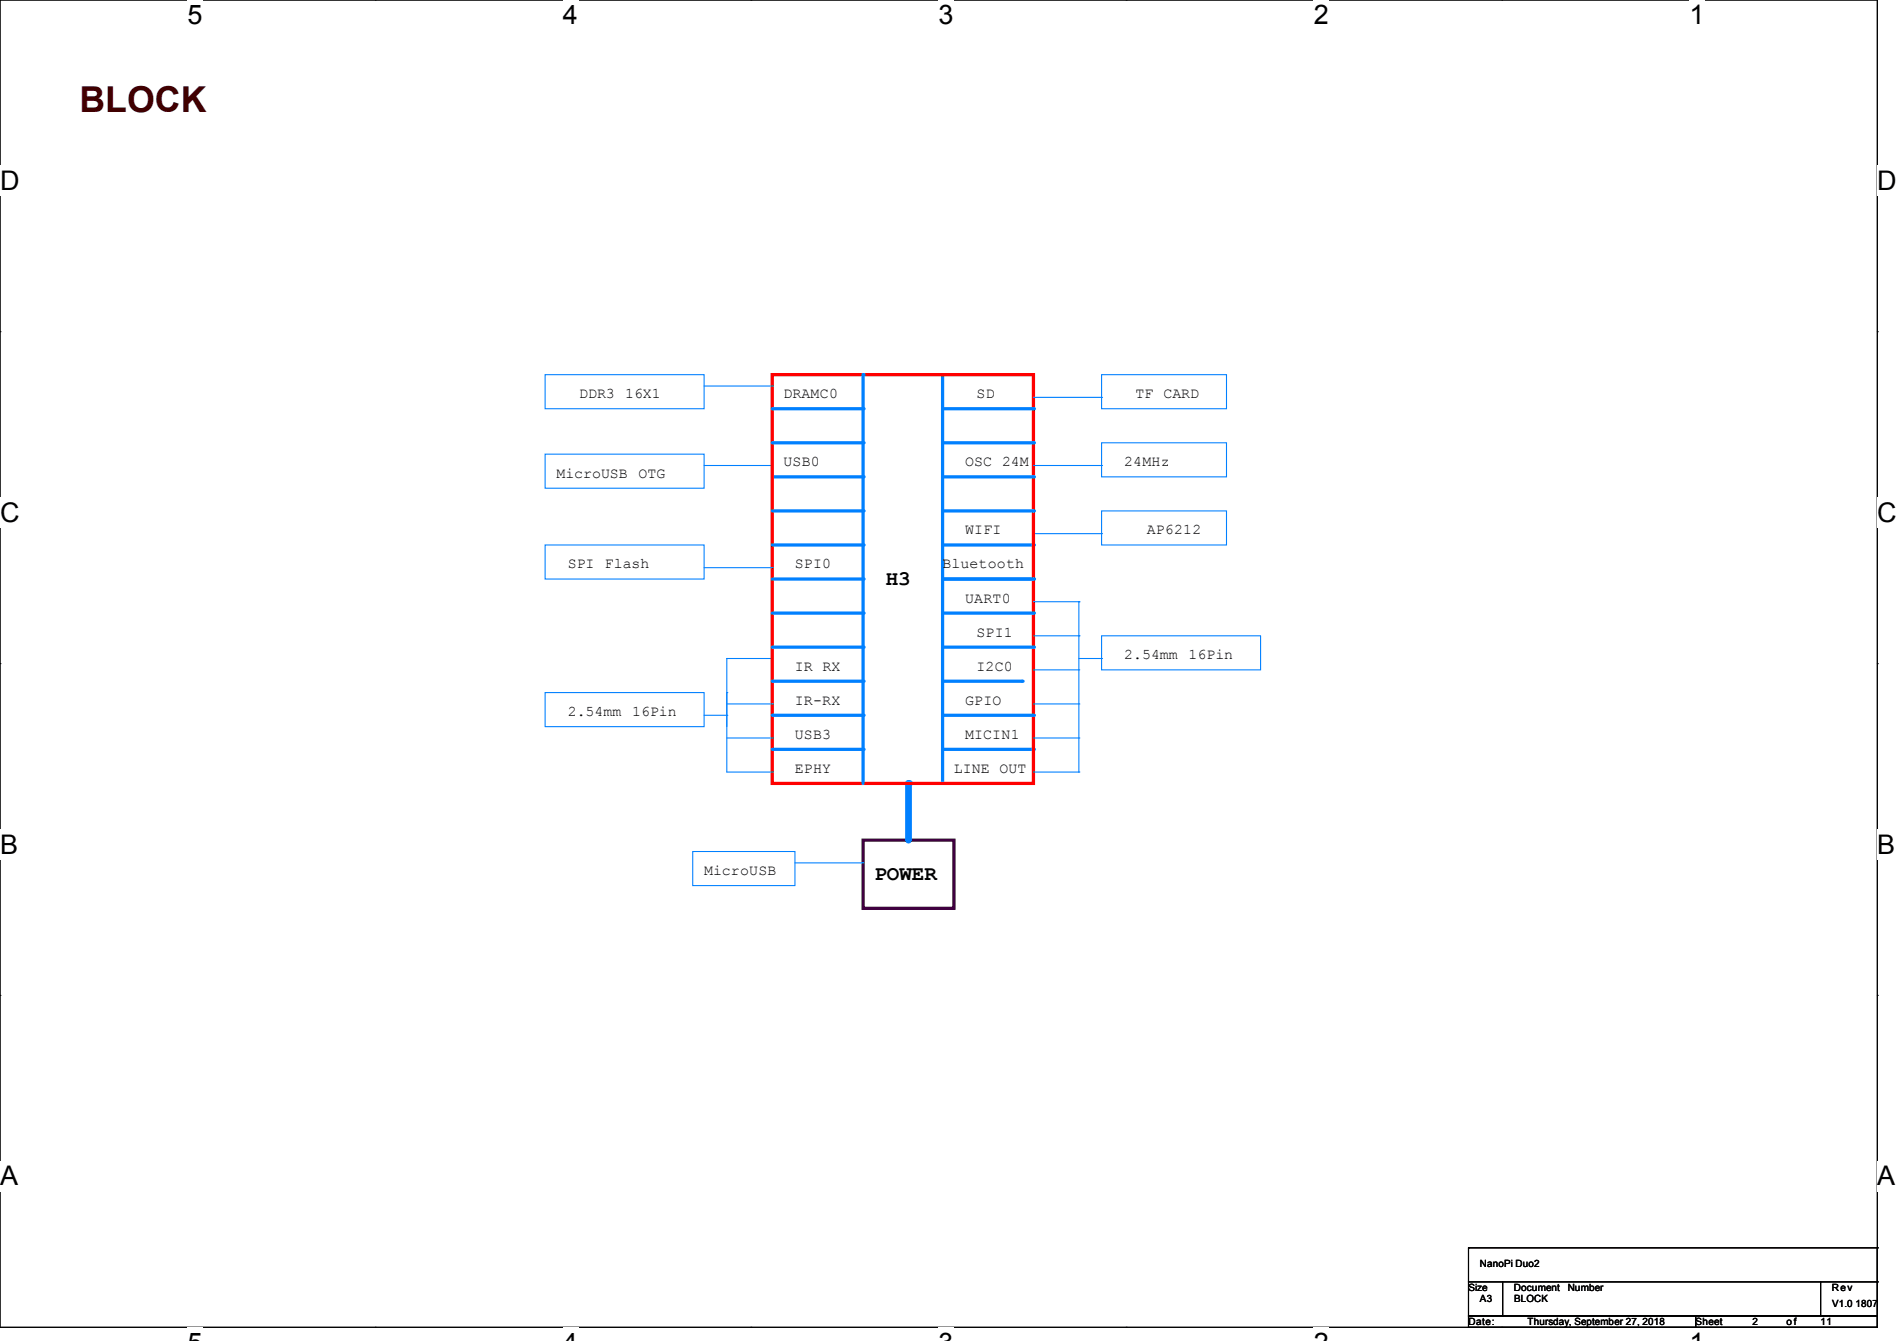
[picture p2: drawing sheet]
<svg xmlns="http://www.w3.org/2000/svg" width="297mm" height="210mm" viewBox="0 0 297 210" stroke-linecap="round" stroke-linejoin="round" font-family="sans-serif">
<path d="M0 0h293.9v207.9h-293.9z" fill="none" stroke="#000" stroke-width=".17"/>
<g fill="#fff">
<path d="M29.4 0h2.3v4.7h-2.3z"/>
<path d="M29.4 207.9h2.3v2.1h-2.3z"/>
</g>
<path d="M58.8 0h.1M58.8 207.9h.1" fill="none" stroke="#000" stroke-width=".17"/>
<g fill="#fff">
<path d="M88.1 0h2.4v4.7h-2.4z"/>
<path d="M88.1 207.9h2.4v2.1h-2.4z"/>
</g>
<path d="M117.6 0h.1M117.6 207.9h.1" fill="none" stroke="#000" stroke-width=".17"/>
<g fill="#fff">
<path d="M146.9 0h2.4v4.7h-2.4z"/>
<path d="M146.9 207.9h2.4v2.1h-2.4z"/>
</g>
<path d="M176.3 0h.1M176.3 207.9h.1" fill="none" stroke="#000" stroke-width=".17"/>
<g fill="#fff">
<path d="M205.7 0h2.4v4.7h-2.4z"/>
<path d="M205.7 207.9h2.4v2.1h-2.4z"/>
</g>
<path d="M235.1 0h.1M235.1 207.9h.1" fill="none" stroke="#000" stroke-width=".17"/>
<g fill="#fff">
<path d="M264.5 0h2.4v4.7h-2.4z"/>
<path d="M264.5 207.9h2.4v2.1h-2.4z"/>
<path d="M0 26h3v4.7h-3z"/>
<path d="M293.9 26h3.1v4.7h-3.1z"/>
<path d="M0 77.9h3v4.7h-3z"/>
<path d="M293.9 77.9h3.1v4.7h-3.1z"/>
</g>
<path d="M0 51.9h.1M293.9 51.9h.1" fill="none" stroke="#000" stroke-width=".17"/>
<g fill="#fff">
<path d="M0 129.9h2.8v4.7h-2.8z"/>
<path d="M293.9 129.9h2.9v4.7h-2.9z"/>
</g>
<path d="M0 103.9h.1M293.9 103.9h.1" fill="none" stroke="#000" stroke-width=".17"/>
<g fill="#fff">
<path d="M-.1 181.8h2.9v4.8h-2.9z"/>
<path d="M293.8 181.8h3v4.8h-3z"/>
</g>
<path d="M0 155.9h.1M293.9 155.9h.1" fill="none" stroke="#000" stroke-width=".17"/>
<path d="M147.6 90.7h14.2" fill="none" stroke="#0080ff" stroke-width=".51"/>
<circle cx="161.8" cy="90.7" r=".25" fill="#0080ff"/>
<path d="M147.6 85.3h14.2" fill="none" stroke="#0080ff" stroke-width=".51"/>
<circle cx="161.8" cy="85.3" r=".25" fill="#0080ff"/>
<path d="M161.8 83.6h10.7M172.5 80h19.5v5.3h-19.5zM172.5 83.6h.1" fill="none" stroke="#0080ff" stroke-width=".17"/>
<path d="M135.1 131.6h14.3v10.6h-14.3z" fill="none" stroke="#400040" stroke-width=".51"/>
<path d="M142.2 122.7v8.9" fill="none" stroke="#0080ff" stroke-width="1.1"/>
<circle cx="142.2" cy="122.7" r=".53" fill="#0080ff"/>
<path d="M85.3 71.1h24.9v5.4h-24.9zM110.2 72.9h10.7M120.9 72.9h.1" fill="none" stroke="#0080ff" stroke-width=".17"/>
<path d="M120.9 74.7h14.2" fill="none" stroke="#0080ff" stroke-width=".51"/>
<circle cx="135.1" cy="74.7" r=".25" fill="#0080ff"/>
<path d="M85.3 108.5h24.9v5.3h-24.9zM113.8 103.1h7.1M120.9 103.1h.1" fill="none" stroke="#0080ff" stroke-width=".17"/>
<path d="M147.6 117.3h14.2" fill="none" stroke="#0080ff" stroke-width=".51"/>
<circle cx="161.8" cy="117.3" r=".25" fill="#0080ff"/>
<path d="M147.6 58.7v64" fill="none" stroke="#0080ff" stroke-width=".51"/>
<circle cx="147.6" cy="58.7" r=".25" fill="#0080ff"/>
<path d="M120.9 58.7h40.9v64h-40.9z" fill="none" stroke="#f00" stroke-width=".51"/>
<path d="M120.9 69.3h14.2" fill="none" stroke="#0080ff" stroke-width=".51"/>
<circle cx="135.1" cy="69.3" r=".25" fill="#0080ff"/>
<path d="M120.9 85.3h14.2" fill="none" stroke="#0080ff" stroke-width=".51"/>
<circle cx="135.1" cy="85.3" r=".25" fill="#0080ff"/>
<path d="M120.9 80h14.2" fill="none" stroke="#0080ff" stroke-width=".51"/>
<circle cx="135.1" cy="80" r=".25" fill="#0080ff"/>
<path d="M172.5 58.7h19.5v5.3h-19.5zM161.8 62.2h10.7M172.5 62.2h.1" fill="none" stroke="#0080ff" stroke-width=".17"/>
<path d="M120.9 96h14.2" fill="none" stroke="#0080ff" stroke-width=".51"/>
<circle cx="135.1" cy="96" r=".25" fill="#0080ff"/>
<path d="M120.9 106.7h14.2" fill="none" stroke="#0080ff" stroke-width=".51"/>
<circle cx="135.1" cy="106.7" r=".25" fill="#0080ff"/>
<path d="M120.9 112h14.2" fill="none" stroke="#0080ff" stroke-width=".51"/>
<circle cx="135.1" cy="112" r=".25" fill="#0080ff"/>
<path d="M120.9 117.3h14.2" fill="none" stroke="#0080ff" stroke-width=".51"/>
<circle cx="135.1" cy="117.3" r=".25" fill="#0080ff"/>
<path d="M147.6 74.7h14.2" fill="none" stroke="#0080ff" stroke-width=".51"/>
<circle cx="161.8" cy="74.7" r=".25" fill="#0080ff"/>
<path d="M147.6 80h14.2" fill="none" stroke="#0080ff" stroke-width=".51"/>
<circle cx="161.8" cy="80" r=".25" fill="#0080ff"/>
<path d="M161.8 72.9h10.7M172.5 69.3h19.5v5.4h-19.5zM172.5 72.9h.1" fill="none" stroke="#0080ff" stroke-width=".17"/>
<path d="M147.6 101.3h14.2" fill="none" stroke="#0080ff" stroke-width=".51"/>
<circle cx="161.8" cy="101.3" r=".25" fill="#0080ff"/>
<path d="M147.6 106.7h12.4" fill="none" stroke="#0080ff" stroke-width=".51"/>
<circle cx="160" cy="106.7" r=".25" fill="#0080ff"/>
<path d="M135.1 58.7v64" fill="none" stroke="#0080ff" stroke-width=".51"/>
<circle cx="135.1" cy="58.7" r=".25" fill="#0080ff"/>
<path d="M108.5 133.3h16v5.4h-16zM124.5 135.1h10.6M135.1 135.1h.1" fill="none" stroke="#0080ff" stroke-width=".17"/>
<path d="M120.9 90.7h14.2" fill="none" stroke="#0080ff" stroke-width=".51"/>
<circle cx="135.1" cy="90.7" r=".25" fill="#0080ff"/>
<path d="M113.8 108.5h.1M113.8 103.1h.1M113.8 103.1v17.8h7.1M113.8 115.6h7.1M113.8 110.2h7.1M120.9 115.6h.1M120.9 110.2h.1M120.9 120.9h.1" fill="none" stroke="#0080ff" stroke-width=".17"/>
<path d="M147.6 112h14.2" fill="none" stroke="#0080ff" stroke-width=".51"/>
<circle cx="161.8" cy="112" r=".25" fill="#0080ff"/>
<path d="M147.6 90.7h14.2" fill="none" stroke="#0080ff" stroke-width=".51"/>
<circle cx="161.8" cy="90.7" r=".25" fill="#0080ff"/>
<path d="M147.6 96h14.2" fill="none" stroke="#0080ff" stroke-width=".51"/>
<circle cx="161.8" cy="96" r=".25" fill="#0080ff"/>
<path d="M110.2 112h3.6M113.8 112h.1" fill="none" stroke="#0080ff" stroke-width=".17"/>
<path d="M120.9 101.3h14.2" fill="none" stroke="#0080ff" stroke-width=".51"/>
<circle cx="135.1" cy="101.3" r=".25" fill="#0080ff"/>
<path d="M147.6 69.3h14.2" fill="none" stroke="#0080ff" stroke-width=".51"/>
<circle cx="161.8" cy="69.3" r=".25" fill="#0080ff"/>
<path d="M147.6 64h14.2" fill="none" stroke="#0080ff" stroke-width=".51"/>
<circle cx="161.8" cy="64" r=".25" fill="#0080ff"/>
<path d="M85.3 58.7h24.9v5.3h-24.9zM110.2 60.5h10.7M120.9 60.5h.1" fill="none" stroke="#0080ff" stroke-width=".17"/>
<path d="M120.9 64h14.2" fill="none" stroke="#0080ff" stroke-width=".51"/>
<circle cx="135.1" cy="64" r=".25" fill="#0080ff"/>
<g fill="none" stroke="#0080ff" stroke-width=".17">
<path d="M85.3 85.3h24.9v5.4h-24.9zM110.2 88.9h10.7M120.9 88.9h.1M161.8 99.6h7.1M161.8 94.2h7.1M168.9 99.6h.1M168.9 94.2h.1M168.9 94.2v26.7M172.5 99.6h24.9v5.3h-24.9zM161.8 104.9h7.1M161.8 110.2h7.1M161.8 115.6h7.1"/>
<path d="M168.9 104.9h.1M168.9 110.2h.1M168.9 115.6h.1M168.9 103.1h3.6M172.5 103.1h.1M161.8 120.9h7.1M168.9 120.9h.1"/>
</g>
<path d="M229.9 195.4h.1M229.9 195.4v5.3M229.9 195.4h64M293.9 195.4h.1M293.9 195.4v5.3M229.9 200.7h5.3v5.4h-5.3zM229.9 206.1h35.6v1.8h-35.6zM235.2 200.7h49.8v5.4h-49.8zM265.5 206.1h28.4v1.8h-28.4zM285 200.7h8.9v5.4h-8.9zM293.9 200.7h.1" fill="none" stroke="#000" stroke-width=".17"/>
<text font-size="5.6" fill="#400000" x="12.4" y="17.6">BLOCK</text>
<g font-size="4.2">
<text x="29.4" y="3.8">5</text>
<text x="88.1" y="3.8">4</text>
<text x="146.9" y="3.8">3</text>
<text x="205.7" y="3.8">2</text>
<text x="264.5" y="3.8">1</text>
<text x="0" y="29.8">D</text>
<text x="293.9" y="29.8">D</text>
<text x="0" y="81.7">C</text>
<text x="293.9" y="81.7">C</text>
<text x="0" y="133.7">B</text>
<text x="293.9" y="133.7">B</text>
<text x="0" y="185.6">A</text>
<text x="293.9" y="185.6">A</text>
</g>
<g font-size="3.3">
<text x="138.7" y="91.6">H3</text>
<text x="136.9" y="137.8">POWER</text>
</g>
<g font-size="2.3">
<text x="90.7" y="62.4">DDR3 16X1</text>
<text x="122.7" y="62.4">DRAMC0</text>
<text x="152.9" y="62.4">SD</text>
<text x="177.8" y="62.4">TF CARD</text>
<text x="87.1" y="74.8">MicroUSB</text>
<text x="100" y="74.8">OTG</text>
<text x="122.7" y="73">USB0</text>
<text x="151.1" y="73">OSC 24M</text>
<text x="176" y="73">24MHz</text>
<text x="151.1" y="83.7">WIFI</text>
<text x="179.6" y="83.7">AP6212</text>
<text x="88.9" y="89">SPI Flash</text>
<text x="124.5" y="89">SPI0</text>
<text x="147.6" y="89">Bluetooth</text>
<text x="151.1" y="94.4">UART0</text>
<text x="152.9" y="99.7">SPI1</text>
<text x="124.5" y="105">IR RX</text>
<text x="152.9" y="105">I2C0</text>
<text x="176" y="103.3">2.54mm</text>
<text x="186.1" y="103.3">16Pin</text>
<text x="88.9" y="112.1">2.54mm</text>
<text x="99" y="112.1">16Pin</text>
<text x="124.5" y="110.4">IR-RX</text>
<text x="151.1" y="110.4">GPIO</text>
<text x="124.5" y="115.7">USB3</text>
<text x="151.1" y="115.7">MICIN1</text>
<text x="124.5" y="121">EPHY</text>
<text x="149.3" y="121">LINE OUT</text>
<text x="110.2" y="137">MicroUSB</text>
</g>
<g font-size="1.6">
<text x="229.9" y="202.2">Size</text>
<text x="231.7" y="198.5">NanoPi Duo2</text>
<text x="231.7" y="204">A3</text>
<text x="237" y="202.2">Document</text>
<text x="237" y="204">BLOCK</text>
<text x="245.4" y="202.2">Number</text>
<text x="286.8" y="202.2">Rev</text>
<text x="229.9" y="207.5">Date:</text>
<text x="239.2" y="207.5">Thursday, September 27, 2018</text>
<text x="265.5" y="207.5">Sheet</text>
<text x="274.4" y="207.5">2</text>
<text x="279.7" y="207.5">o f</text>
<text x="285" y="207.5">11</text>
<text x="286.8" y="204.7">V1.0 1807</text>
</g>
</svg>
